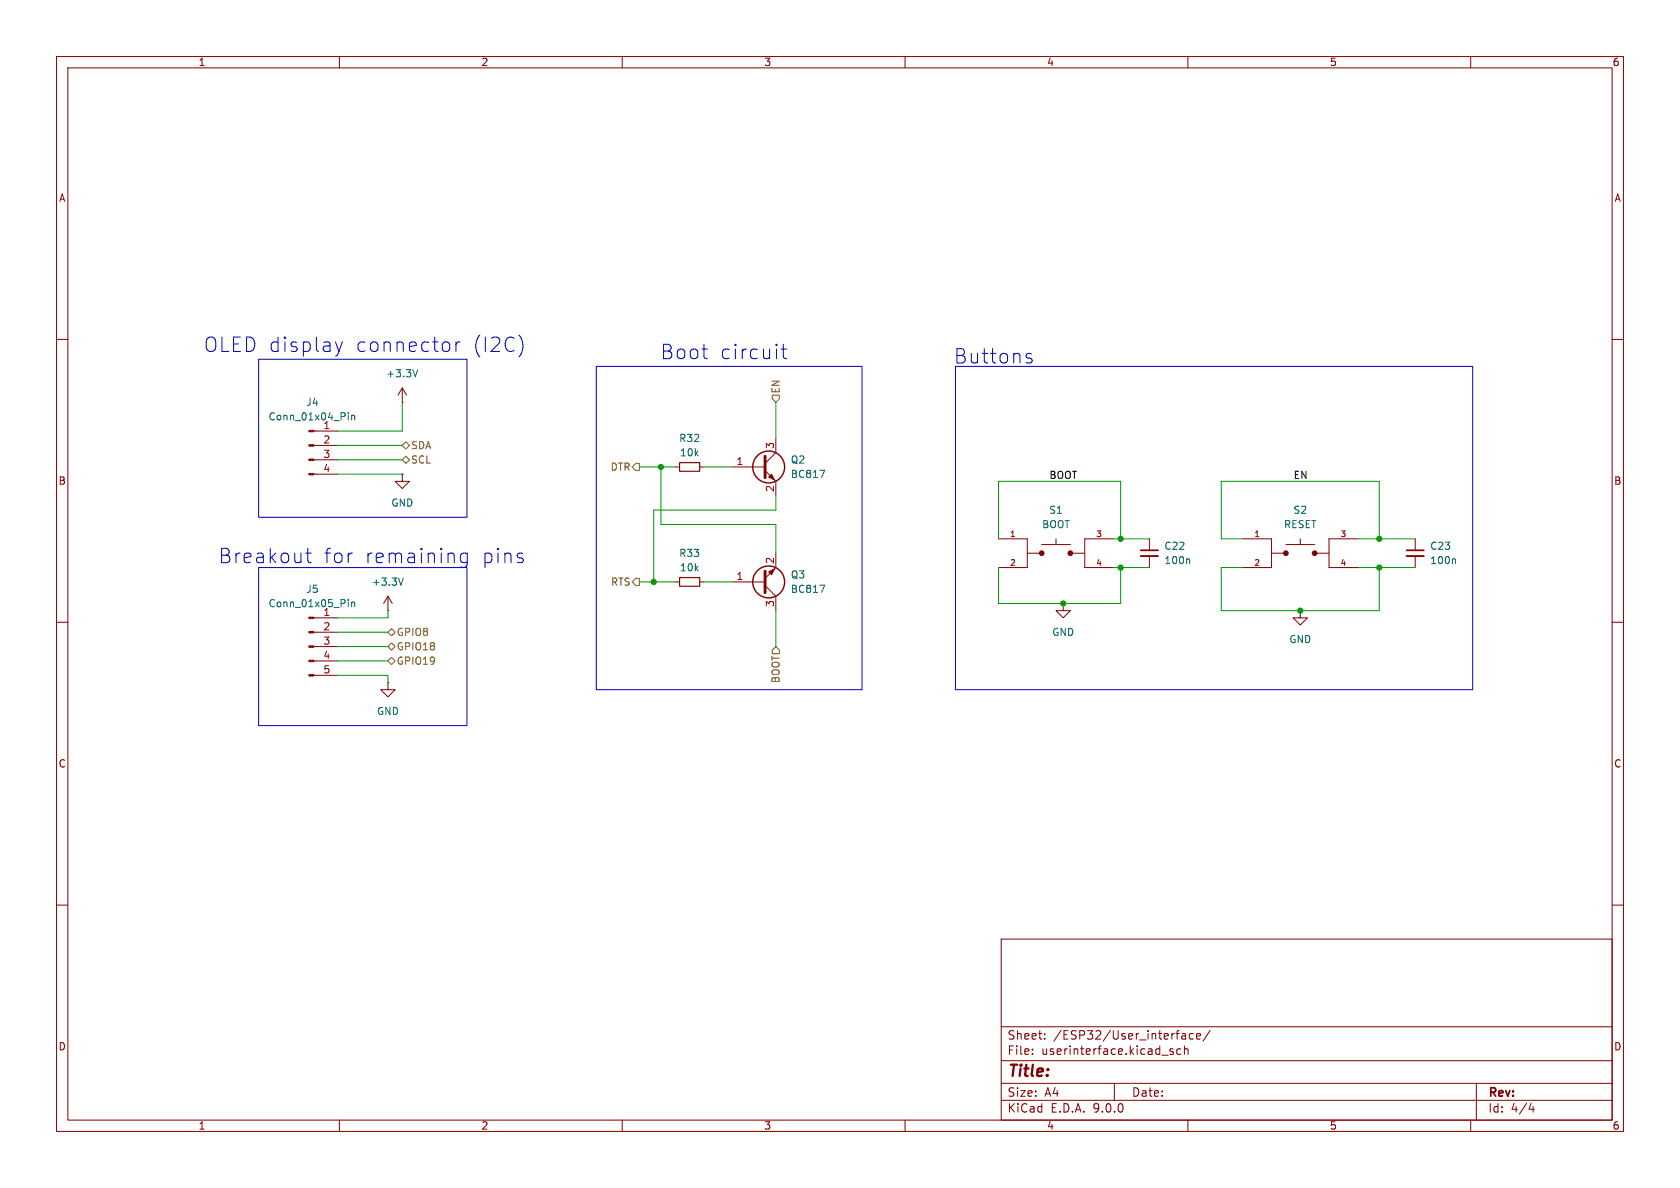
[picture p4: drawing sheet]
<svg xmlns="http://www.w3.org/2000/svg" width="297mm" height="210mm" viewBox="0 0 297 210" stroke-linecap="round" stroke-linejoin="round" font-family="sans-serif">
<g fill="none" stroke="#840000" stroke-width=".18">
<path d="M10 10h277v190h-277zM12 12h273v186h-273zM60 10v2M110 10v2M160 10v2M210 10v2M260 10v2M10 60h2M55.5 76.2h4.2M55.5 78.7h4.2M71.1 71.1h.1M71.1 68.6l-.7 1.3"/>
<path d="M71.1 68.6l.8 1.3M71.1 68.6v2.5M137.2 77.5v2.5l-1.9 1.9M285 60h2M55.5 81.3h4.2M55.5 83.8h4.2M71.1 83.8v1.3h1.3l-1.3 1.3-1.3-1.3h1.3M71.1 83.8h.1M119.4 82.6h.7M123.7 82.6h.8M129.5 82.6h5.8M135.3 83.2l1.9 1.9v2.5"/>
<path d="M137.2 97.8v2.5l-1.9 1.9M176.5 95.3h5.1v5h-5.1M181.6 97.8h2.5M184.1 96.3h5.1M186.7 95.3v1M189.2 97.8h2.6M196.8 95.3h-5v5h5M203.2 95.3v2M203.2 98.3v2M219.7 95.3h5.1v5h-5.1M224.8 97.8h2.5M227.3 96.3h5.1"/>
<path d="M229.9 95.3v1M232.4 97.8h2.5M240 95.3h-5.1v5h5.1M250.2 95.3v2M250.2 98.3v2M10 110h2M55.5 109.2h4.2M55.5 111.8h4.2M55.5 114.3h4.2M55.5 116.8h4.2M55.5 119.4h4.2M68.6 108h.1"/>
<path d="M68.6 105.4l-.8 1.3M68.6 105.4l.7 1.3M68.6 105.4v2.6M119.4 102.9h.7M123.7 102.9h.8M129.5 102.9h5.8M135.3 103.5l1.9 1.9v2.6M188 106.7v1.3h1.2l-1.2 1.2-1.3-1.2h1.3M188 106.7h.1M229.9 108v1.2h1.2l-1.2 1.3-1.3-1.3h1.3M229.9 108h.1M285 110h2"/>
<path d="M68.6 120.7v1.2h1.2l-1.2 1.3-1.3-1.3h1.3M68.6 120.7h.1M10 160h2M177 166h108v32h-108zM285 160h2M60 198v2M110 198v2M160 198v2M177 194.5h108M177 191.5h108M177 187.5h108M177 181.5h108"/>
<path d="M182.5 186.3v.1M182.5 185.5v.1M184.7 183.6v.1M184.7 182.8v.1M197 191.5v3M207.4 185.5l-.4-.1-.2 .2 .1 .2 .5 .2v.3h-.6M208.7 185.5l-.4-.1-.3 .3v.4l.2 .2h.5M209 182.8h.5l.1 .9M209.4 185.5l.2-.1 .4 .1v.9M209.4 184.9v1.5M209.6 183.1h-.5a.29 .29 0 0 0-.2 .3 .29 .29 0 0 0 .2 .3l.5-.1M210 198v2"/>
<path d="M211 182.8l-.5-.1-.3 .3v.4l.2 .2h.6M211.5 183.2l.7-.1v-.3l-.5-.1-.2 .2 .1 .7h.6M214 182.1l-1.3 2M260 198v2M261 191.5v6.5M270.7 195l-.4 1.1h.9M271 195.6v1"/>
</g>
<path d="M201.7 97.3h3M248.7 97.3h3" fill="none" stroke="#840000" stroke-width=".3"/>
<path d="M201.7 98.3h3M248.7 98.3h3" fill="none" stroke="#840000" stroke-width=".33"/>
<g fill="none" stroke="#006464" stroke-width=".18">
<path d="M61.6 73v.1M61.6 73.4v.8M62.2 73.4v.8M62.2 73.5l.2-.1 .3 .1v.7M73.8 65.3l-.4 1.3M145 83.1h.8l-.5 1.3M210.1 98.8l.2 .2v.6M257.1 98.8l.2 .2v.6M61.6 106v.1M61.6 106.4v.9M62.2 106.4v.9M62.2 106.5l.2-.1 .3 .1v.8"/>
<path d="M71.3 102.2l-.4 1.2M145 103.4h.8l-.5 1.3"/>
</g>
<g fill="none" stroke="#840000" stroke-width=".51">
<path d="M135.3 80.6v3.9M135.3 101v3.8"/>
<circle cx="184.1" cy="97.8" r=".25"/>
<circle cx="189.2" cy="97.8" r=".25"/>
<circle cx="227.3" cy="97.8" r=".25"/>
<circle cx="232.4" cy="97.8" r=".25"/>
</g>
<g fill="#840000" stroke="#840000" stroke-width=".18">
<path d="M54.6 109.1h.9v.2h-.9z"/>
<path d="M54.6 111.6h.9v.3h-.9z"/>
<path d="M54.6 114.2h.9v.2h-.9z"/>
<path d="M54.6 116.7h.9v.3h-.9z"/>
<path d="M54.6 119.3h.9v.2h-.9z"/>
<path d="M54.6 76.1h.9v.2h-.9z"/>
<path d="M54.6 78.6h.9v.3h-.9z"/>
<path d="M54.6 81.2h.9v.2h-.9z"/>
<path d="M54.6 83.7h.9v.2h-.9z"/>
<path d="M135.9 101.1l1-.5-.5 1z"/>
<path d="M135.9 84.3l.5-.5 .5 1z"/>
</g>
<g fill="none" stroke="#840000" stroke-width=".25">
<circle cx="135.9" cy="82.5" r="2.82"/>
<circle cx="135.9" cy="102.9" r="2.82"/>
</g>
<path d="M120.1 81.8h3.6v1.5h-3.6zM120.1 102.1h3.6v1.5h-3.6z" fill="none" stroke="#840000" stroke-width=".2"/>
<path d="M71.1 78.7l.7-.6 .6 .6-.6 .7zM136.5 69.9h1.3v.6l-.6 .6-.7-.6zM71.1 81.3l.7-.7 .6 .7-.6 .6zM111.8 82.6l.6-.7h.6v1.3h-.6zM68.6 111.8l.6-.7 .6 .7-.6 .6zM68.6 116.8l.6-.6 .6 .6-.6 .7zM68.6 114.3l.6-.6 .6 .6-.6 .6zM112.4 102.2h.6v1.3h-.6l-.6-.6zM137.2 114.3l.6 .6v.7h-1.3v-.7z" fill="none" stroke="#725600" stroke-width=".18"/>
<g fill="none" stroke="#009600" stroke-width=".18">
<path d="M59.7 78.7h11.4M71.1 71.1v5.1h-11.4M137.2 71.1v6.4M59.7 81.3h11.4M59.7 83.8h11.4M113 82.6h6.4M116.8 82.6v10.1h20.4v5.1M124.5 82.6h5M137.2 87.6v2.6h-21.6v12.7M176.5 95.3v-10.2h21.6v10.2M196.8 95.3h6.4M219.7 95.3h-3.8v-10.2h27.9v10.2"/>
<path d="M240 95.3h10.2M59.7 119.4h8.9v1.3M59.7 111.8h8.9M59.7 114.3h8.9M59.7 116.8h8.9M68.6 108v1.2h-8.9M113 102.9h6.4M124.5 102.9h5M137.2 108v6.3M176.5 100.3v6.4h21.6v-6.4M196.8 100.3h6.4M219.7 100.3h-3.8v7.7h27.9v-7.7"/>
<path d="M240 100.3h10.2"/>
</g>
<g fill="none" stroke="#0000c2" stroke-width=".18">
<path d="M92.2 60a3 3 0 0 1 0 2.4M45.7 63.5h36.8v27.9h-36.8zM59.3 60.4l.6 1.7M59.9 62.1l-.3 .8M60.5 60.4l-.6 1.7M80.6 60.4v1.7M81.3 60.4a.65 .65 0 0 0-.7 .5M105.4 64.8h47v57.1h-47zM138.1 61.7h1M138.5 60.9v2.1l.1 .3 .5 .1M168.9 64.8h91.4v57.1h-91.4zM181.5 63.2l.6 .1 .4 .4-.1 .3-.8 .2"/>
<path d="M181.5 62.6l.3-.1 .6 .1M54.1 97.8h.9M54.4 96.9v2.2l.1 .2 .5 .2M82.6 97.9l-.7-.1-.5 .5v.7l.2 .3 .3 .2 .7-.2M82.6 97.8v2a.69 .69 0 0 1-1.1 .4M45.7 100.3h36.8v28h-36.8z"/>
</g>
<g fill="#009600" stroke="#009600" stroke-width=".18">
<circle cx="229.9" cy="108" r=".46"/>
<circle cx="243.8" cy="100.3" r=".46"/>
<circle cx="188" cy="106.7" r=".46"/>
<circle cx="198.1" cy="100.3" r=".46"/>
<circle cx="198.1" cy="95.3" r=".46"/>
<circle cx="243.8" cy="95.3" r=".46"/>
<circle cx="116.8" cy="82.6" r=".46"/>
<circle cx="115.6" cy="102.9" r=".46"/>
</g>
<g font-size="3.5" fill="#0000c2">
<text x="36" y="62.5">OLED display</text>
<text x="62.7" y="62.5">connector</text>
<text x="83.4" y="62.5">(I2C)</text>
<text x="116.7" y="63.7">Boot</text>
<text x="127.2" y="63.7">circuit</text>
<text x="168.6" y="64.5">Buttons</text>
<text x="38.6" y="99.8">Breakout</text>
<text x="57.2" y="99.8">for</text>
<text x="64.4" y="99.8">remaining</text>
<text x="85" y="99.8">pins</text>
</g>
<text font-size="2.8" fill="#840000" x="178" y="190.9">Title:</text>
<g font-size="2.1" fill="#840000">
<text x="178" y="184">Sheet:</text>
<text x="186.2" y="184">/ESP32/User_interface/</text>
<text x="178" y="186.7">File:</text>
<text x="184.1" y="186.7">userinterface.kicad_sch</text>
<text x="178" y="196.9">KiCad</text>
<text x="178" y="194.1">Size:</text>
<text x="184.7" y="194.1">A4</text>
<text x="185.7" y="196.9">E.D.A.</text>
<text x="193.3" y="196.9">9.0.0</text>
<text x="200" y="194.1">Date:</text>
<text x="263" y="194.3">Rev:</text>
<text x="263" y="196.9">Id:</text>
<text x="267.1" y="196.9">4/4</text>
</g>
<g font-size="1.8" fill="#840000">
<text x="35" y="11.9">1</text>
<text x="85" y="11.9">2</text>
<text x="135" y="11.9">3</text>
<text x="185" y="11.9">4</text>
<text x="235" y="11.9">5</text>
<text x="285" y="11.9">6</text>
<text x="10.3" y="35.9">A</text>
<text x="285.3" y="35.9">A</text>
<text x="10.3" y="85.9">B</text>
<text x="285.3" y="85.9">B</text>
<text x="10.3" y="135.9">C</text>
<text x="285.3" y="135.9">C</text>
<text x="10.3" y="185.9">D</text>
<text x="285.3" y="185.9">D</text>
<text x="35" y="199.9">1</text>
<text x="85" y="199.9">2</text>
<text x="135" y="199.9">3</text>
<text x="185" y="199.9">4</text>
<text x="235" y="199.9">5</text>
<text x="285" y="199.9">6</text>
</g>
<g font-size="1.8" fill="#006464">
<text x="54.1" y="72">J4</text>
<text x="68.2" y="66.9">+3.3V</text>
<text x="47.4" y="74.5">Conn_01x04_Pin</text>
<text x="57.1" y="75.9">1</text>
<text x="120" y="78.3">R32</text>
<text x="120.1" y="80.9">10k</text>
<text x="139.7" y="82.1">Q2</text>
<text x="69.1" y="89.8">GND</text>
<text x="139.7" y="84.7">BC817</text>
<text x="184.1" y="93.6">BOOT</text>
<text x="185.4" y="91">S1</text>
<text x="226.9" y="93.6">RESET</text>
<text x="228.6" y="91">S2</text>
<text x="120" y="98.7">R33</text>
<text x="120.1" y="101.2">10k</text>
<text x="205.7" y="99.9">100n</text>
<text x="205.7" y="97.4">C22</text>
<text x="252.7" y="99.9">100n</text>
<text x="252.7" y="97.4">C23</text>
<text x="47.4" y="107.5">Conn_01x05_Pin</text>
<text x="54.1" y="105">J5</text>
<text x="65.6" y="103.7">+3.3V</text>
<text x="139.7" y="105">BC817</text>
<text x="139.7" y="102.5">Q3</text>
<text x="57.1" y="109">1</text>
<text x="185.9" y="112.6">GND</text>
<text x="227.8" y="113.9">GND</text>
<text x="66.5" y="126.6">GND</text>
</g>
<g font-size="1.8" fill="#725600">
<text x="138" y="69.7" transform="rotate(-90 138 69.7)">EN</text>
<text x="72.6" y="79.6">SDA</text>
<text x="72.6" y="82.1">SCL</text>
<text x="107.9" y="83.4">DTR</text>
<text x="107.9" y="103.7">RTS</text>
<text x="70" y="112.6">GPIO8</text>
<text x="70" y="117.7">GPIO19</text>
<text x="70" y="115.2">GPIO18</text>
<text x="138" y="120.9" transform="rotate(-90 138 120.9)">BOOT</text>
</g>
<g font-size="1.8" fill="#a90000">
<text x="57.1" y="78.5">2</text>
<text x="57.1" y="81">3</text>
<text x="57.1" y="83.6">4</text>
<text x="130.1" y="82.3">1</text>
<text x="136.9" y="79.4" transform="rotate(-90 136.9 79.4)">3</text>
<text x="136.9" y="87.1" transform="rotate(-90 136.9 87.1)">2</text>
<text x="136.9" y="99.8" transform="rotate(-90 136.9 99.8)">2</text>
<text x="130.1" y="102.6">1</text>
<text x="136.9" y="107.4" transform="rotate(-90 136.9 107.4)">3</text>
<text x="57.1" y="111.5">2</text>
<text x="57.1" y="114">3</text>
<text x="57.1" y="116.6">4</text>
<text x="57.1" y="119.1">5</text>
</g>
<g font-size="1.8" fill="#0f0f0f">
<text x="185.4" y="84.7">BOOT</text>
<text x="228.6" y="84.7">EN</text>
</g>
<g font-size="1.4" fill="#a90000">
<text x="178.5" y="95">1</text>
<text x="193.7" y="95">3</text>
<text x="221.6" y="95">1</text>
<text x="236.9" y="95">3</text>
<text x="178.5" y="100.1">2</text>
<text x="193.7" y="100.1">4</text>
<text x="221.6" y="100.1">2</text>
<text x="236.9" y="100.1">4</text>
</g>
</svg>
